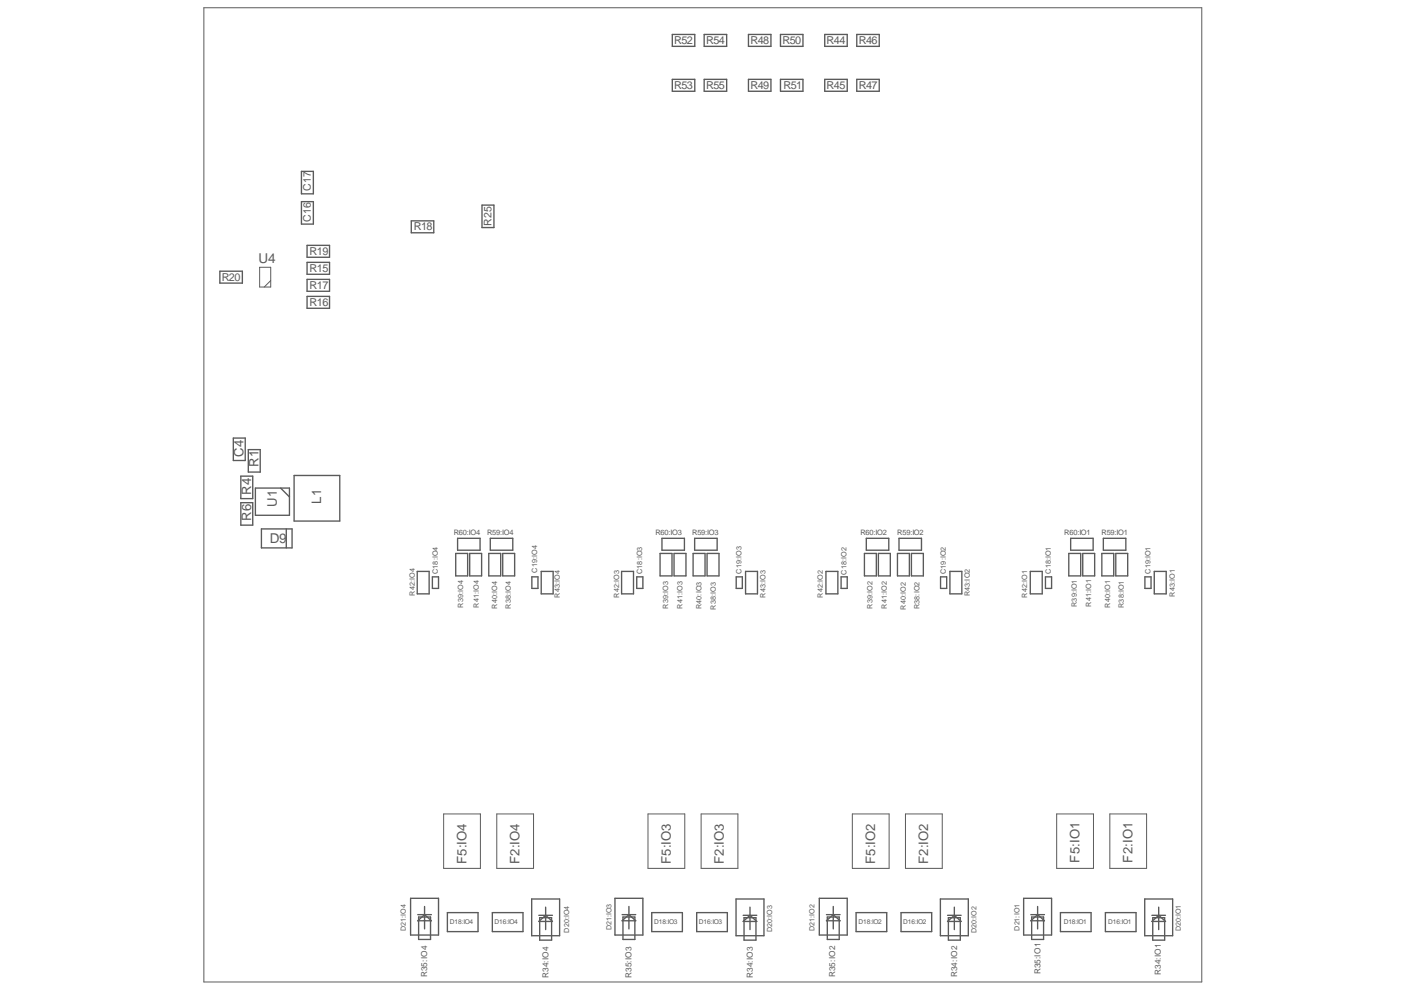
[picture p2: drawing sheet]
<svg xmlns="http://www.w3.org/2000/svg" width="297mm" height="210mm" viewBox="0 0 297 210" stroke-linecap="round" stroke-linejoin="round" font-family="sans-serif">
<path d="M43.1 1.6h211.2v206.2h-211.2zM54.9 56.6h2.4v4.1h-2.4zM57.3 59.4l-1.4 1.3M93.9 172.2h7.7v11.5h-7.7zM105.1 172.2h7.8v11.5h-7.8zM137.1 172.2h7.8v11.5h-7.8zM148.3 172.2h7.8v11.5h-7.8zM180.3 172.2h7.8v11.5h-7.8zM191.6 172.2h7.7v11.5h-7.7zM223.6 172.2h7.7v11.5h-7.7zM234.8 172.2h7.8v11.5h-7.8z" fill="none" stroke="#5a5a5a" stroke-width=".21"/>
<g fill="none" stroke="#5a5a5a" stroke-width=".29">
<path d="M142.2 7.3h4.8v2.5h-4.8zM142.2 16.8h4.8v2.5h-4.8zM149 7.3h4.7v2.5h-4.7zM149 16.8h4.7v2.5h-4.7zM158.3 7.3h4.8v2.5h-4.8zM158.3 16.8h4.8v2.5h-4.8zM165.1 7.3h4.8v2.5h-4.8zM165.1 16.8h4.8v2.5h-4.8zM174.5 7.3h4.7v2.5h-4.7zM174.5 16.8h4.7v2.5h-4.7zM181.3 7.3h4.7v2.5h-4.7zM181.3 16.8h4.7v2.5h-4.7z"/>
<path d="M63.8 36.3h2.5v4.7h-2.5zM46.5 57.4h4.8v2.5h-4.8zM63.8 42.7h2.5v4.7h-2.5zM65 51.9h4.7v2.5h-4.7zM65 55.5h4.7v2.5h-4.7zM65 59.1h4.7v2.5h-4.7zM87 46.7h4.8v2.6h-4.8zM102 43.4h2.5v4.8h-2.5zM65 62.7h4.7v2.5h-4.7zM49.4 92.7h2.5v4.7h-2.5zM52.5 95.1h2.6v4.8h-2.6zM50.9 100.8h2.6v4.7h-2.6z"/>
<path d="M50.9 106.4h2.6v4.7h-2.6zM54 103.3h7.2v5.7h-7.2zM55.3 111.9h6.5v4h-6.5zM59.4 103.3l1.8 1.8M60.6 111.9v4M62.2 100.6h9.7v9.7h-9.7zM96.4 117.1h2.5v4.8h-2.5zM96.8 113.9h4.8v2.5h-4.8zM99.4 117.1h2.5v4.8h-2.5zM103.4 117.1h2.5v4.8h-2.5zM103.7 113.9h4.8v2.5h-4.8zM106.4 117.1h2.5v4.8h-2.5z"/>
<path d="M139.7 117.1h2.5v4.8h-2.5zM140 113.9h4.8v2.5h-4.8zM142.6 117.1h2.5v4.8h-2.5zM146.6 117.1h2.6v4.8h-2.6zM147 113.9h4.7v2.5h-4.7zM149.6 117.1h2.5v4.8h-2.5zM182.9 117.1h2.5v4.8h-2.5zM183.3 113.9h4.7v2.5h-4.7zM185.8 117.1h2.6v4.8h-2.6zM189.9 117.1h2.5v4.8h-2.5zM190.2 113.9h4.8v2.5h-4.8zM192.8 117.1h2.5v4.8h-2.5z"/>
<path d="M226.1 117.1h2.5v4.8h-2.5zM226.5 113.9h4.8v2.5h-4.8zM229.1 117.1h2.5v4.8h-2.5zM233.1 117.1h2.5v4.8h-2.5zM233.4 113.9h4.8v2.5h-4.8zM236.1 117.1h2.5v4.8h-2.5zM88.3 120.9h2.5v4.8h-2.5zM91.5 122.1h1.3v2.4h-1.3zM112.5 122.1h1.3v2.4h-1.3zM114.5 120.9h2.5v4.8h-2.5zM131.5 120.9h2.5v4.8h-2.5zM134.7 122.1h1.3v2.4h-1.3z"/>
<path d="M155.8 122.1h1.3v2.4h-1.3zM157.7 120.9h2.6v4.8h-2.6zM174.7 120.9h2.6v4.8h-2.6zM177.9 122.1h1.3v2.4h-1.3zM199 122.1h1.3v2.4h-1.3zM201 120.9h2.5v4.8h-2.5zM218 120.9h2.5v4.8h-2.5zM221.2 122.1h1.3v2.4h-1.3zM242.2 122.1h1.3v2.4h-1.3zM244.2 120.9h2.5v4.8h-2.5zM86.9 190.1h5.9v7.8h-5.9zM88.4 194.8l1.4-1.3 1.5 1.3z"/>
<path d="M88.4 193.5h2.9M88.6 194h2.5v4.8h-2.5zM89.8 191.8v4.8M94.7 193.1h6.4v4h-6.4zM104.2 193.1h6.4v4h-6.4zM112.5 190.2h5.9v7.8h-5.9zM114 195l1.4-1.3 1.5 1.3zM114 193.7h2.9M114.2 194.2h2.5v4.7h-2.5zM115.4 191.9v4.8M130.1 190.1h5.9v7.8h-5.9zM131.6 194.8l1.5-1.3 1.4 1.3z"/>
<path d="M131.6 193.5h2.9M131.8 194h2.5v4.8h-2.5zM133.1 191.8v4.8M137.9 193.1h6.5v4h-6.5zM147.4 193.1h6.5v4h-6.5zM155.7 190.2h5.9v7.8h-5.9zM157.2 195l1.5-1.3 1.4 1.3zM157.2 193.7h2.9M157.4 194.2h2.5v4.7h-2.5zM158.7 191.9v4.8M173.3 190.1h5.9v7.8h-5.9zM174.8 194.8l1.5-1.3 1.4 1.3z"/>
<path d="M174.8 193.5h2.9M175 194h2.6v4.8h-2.6zM176.3 191.8v4.8M181.1 193.1h6.5v4h-6.5zM190.6 193.1h6.5v4h-6.5zM199 190.2h5.9v7.8h-5.9zM200.5 195l1.4-1.3 1.4 1.3zM200.5 193.7h2.8M200.6 194.2h2.6v4.7h-2.6zM201.9 191.9v4.8M216.6 190.1h5.9v7.8h-5.9zM218.1 194.8l1.4-1.3 1.5 1.3z"/>
<path d="M218.1 193.5h2.9M218.3 194h2.5v4.8h-2.5zM219.5 191.8v4.8M224.4 193.1h6.4v4h-6.4zM233.9 193.1h6.4v4h-6.4zM242.2 190.2h5.9v7.8h-5.9zM243.7 195l1.4-1.3 1.5 1.3zM243.7 193.7h2.9M243.9 194.2h2.5v4.7h-2.5zM245.1 191.9v4.8"/>
</g>
<g font-size="2.9" fill="#5a5a5a">
<text x="54.7" y="55.7">U4</text>
<text x="57.1" y="114.8">D9</text>
</g>
<g font-size="2.8" fill="#5a5a5a">
<text x="51.5" y="96.6" transform="rotate(-90 51.5 96.6)">C4</text>
<text x="54.7" y="98.7" transform="rotate(-90 54.7 98.7)">R1</text>
<text x="53.1" y="104.6" transform="rotate(-90 53.1 104.6)">R4</text>
<text x="58.6" y="107.3" transform="rotate(-90 58.6 107.3)">U1</text>
<text x="68" y="106.7" transform="rotate(-90 68 106.7)">L1</text>
<text x="53.1" y="110.3" transform="rotate(-90 53.1 110.3)">R6</text>
<text x="98.7" y="182.9" transform="rotate(-90 98.7 182.9)">F5:IO4</text>
<text x="109.9" y="182.9" transform="rotate(-90 109.9 182.9)">F2:IO4</text>
<text x="141.9" y="182.9" transform="rotate(-90 141.9 182.9)">F5:IO3</text>
<text x="153.1" y="182.9" transform="rotate(-90 153.1 182.9)">F2:IO3</text>
<text x="185.1" y="182.9" transform="rotate(-90 185.1 182.9)">F5:IO2</text>
<text x="196.4" y="182.9" transform="rotate(-90 196.4 182.9)">F2:IO2</text>
<text x="228.4" y="182.6" transform="rotate(-90 228.4 182.6)">F5:IO1</text>
<text x="239.6" y="182.6" transform="rotate(-90 239.6 182.6)">F2:IO1</text>
</g>
<g font-size="2.3" fill="#5a5a5a">
<text x="142.6" y="9.3">R52</text>
<text x="149.4" y="9.3">R54</text>
<text x="158.8" y="9.3">R48</text>
<text x="165.6" y="9.3">R50</text>
<text x="174.9" y="9.3">R44</text>
<text x="181.7" y="9.3">R46</text>
<text x="142.6" y="18.8">R53</text>
<text x="149.4" y="18.8">R55</text>
<text x="158.8" y="18.8">R49</text>
<text x="165.8" y="18.8">R51</text>
<text x="174.9" y="18.8">R45</text>
<text x="181.7" y="18.8">R47</text>
<text x="65.5" y="53.9">R19</text>
<text x="87.6" y="48.7">R18</text>
<text x="46.9" y="59.4">R20</text>
<text x="65.5" y="57.5">R15</text>
<text x="65.5" y="64.7">R16</text>
<text x="65.5" y="61.1">R17</text>
</g>
<g font-size="2.2" fill="#5a5a5a">
<text x="65.8" y="40.5" transform="rotate(-90 65.8 40.5)">C17</text>
<text x="65.8" y="46.9" transform="rotate(-90 65.8 46.9)">C16</text>
<text x="104" y="47.7" transform="rotate(-90 104 47.7)">R25</text>
</g>
<g font-size="1.7" fill="#5a5a5a">
<text x="90.4" y="206.8" transform="rotate(-90 90.4 206.8)">R35:IO4</text>
<text x="116" y="207" transform="rotate(-90 116 207)">R34:IO4</text>
<text x="133.6" y="207" transform="rotate(-90 133.6 207)">R35:IO3</text>
<text x="159.2" y="207" transform="rotate(-90 159.2 207)">R34:IO3</text>
<text x="176.7" y="206.8" transform="rotate(-90 176.7 206.8)">R35:IO2</text>
<text x="202.5" y="206.8" transform="rotate(-90 202.5 206.8)">R34:IO2</text>
<text x="220.1" y="206.2" transform="rotate(-90 220.1 206.2)">R35:IO1</text>
<text x="245.6" y="206.3" transform="rotate(-90 245.6 206.3)">R34:IO1</text>
</g>
<g font-size="1.6" fill="#5a5a5a">
<text x="96" y="113.3">R60:IO4</text>
<text x="103.1" y="113.3">R59:IO4</text>
<text x="138.7" y="113.1">R60:IO3</text>
<text x="146.4" y="113.1">R59:IO3</text>
<text x="182" y="113.1">R60:IO2</text>
<text x="189.8" y="113.1">R59:IO2</text>
<text x="225.1" y="113.1">R60:IO1</text>
<text x="233" y="113.1">R59:IO1</text>
</g>
<g font-size="1.5" fill="#5a5a5a">
<text x="92.6" y="121.5" transform="rotate(-90 92.6 121.5)">C18:IO4</text>
<text x="113.7" y="121.2" transform="rotate(-90 113.7 121.2)">C19:IO4</text>
<text x="135.9" y="121.5" transform="rotate(-90 135.9 121.5)">C18:IO3</text>
<text x="156.9" y="121.4" transform="rotate(-90 156.9 121.4)">C19:IO3</text>
<text x="179.1" y="121.6" transform="rotate(-90 179.1 121.6)">C18:IO2</text>
<text x="200.1" y="121.5" transform="rotate(-90 200.1 121.5)">C19:IO2</text>
<text x="222.3" y="121.5" transform="rotate(-90 222.3 121.5)">C18:IO1</text>
<text x="243.4" y="121.5" transform="rotate(-90 243.4 121.5)">C19:IO1</text>
<text x="87.7" y="126" transform="rotate(-90 87.7 126)">R42:IO4</text>
<text x="98" y="128.6" transform="rotate(-90 98 128.6)">R39:IO4</text>
<text x="101.3" y="128.5" transform="rotate(-90 101.3 128.5)">R41:IO4</text>
<text x="105.2" y="128.8" transform="rotate(-90 105.2 128.8)">R40:IO4</text>
<text x="108.1" y="128.8" transform="rotate(-90 108.1 128.8)">R38:IO4</text>
<text x="118.4" y="126.5" transform="rotate(-90 118.4 126.5)">R43:IO4</text>
<text x="131" y="126.5" transform="rotate(-90 131 126.5)">R42:IO3</text>
<text x="141.3" y="128.8" transform="rotate(-90 141.3 128.8)">R39:IO3</text>
<text x="144.4" y="128.8" transform="rotate(-90 144.4 128.8)">R41:IO3</text>
<text x="148.4" y="128.9" transform="rotate(-90 148.4 128.9)">R40:IO3</text>
<text x="151.4" y="129.1" transform="rotate(-90 151.4 129.1)">R38:IO3</text>
<text x="162" y="126.5" transform="rotate(-90 162 126.5)">R43:IO3</text>
<text x="174.1" y="126.5" transform="rotate(-90 174.1 126.5)">R42:IO2</text>
<text x="184.6" y="128.8" transform="rotate(-90 184.6 128.8)">R39:IO2</text>
<text x="187.6" y="128.8" transform="rotate(-90 187.6 128.8)">R41:IO2</text>
<text x="191.6" y="129.1" transform="rotate(-90 191.6 129.1)">R40:IO2</text>
<text x="194.5" y="128.9" transform="rotate(-90 194.5 128.9)">R38:IO2</text>
<text x="205.2" y="126.2" transform="rotate(-90 205.2 126.2)">R43:IO2</text>
<text x="217.3" y="126.4" transform="rotate(-90 217.3 126.4)">R42:IO1</text>
<text x="227.8" y="128.5" transform="rotate(-90 227.8 128.5)">R39:IO1</text>
<text x="230.8" y="128.4" transform="rotate(-90 230.8 128.4)">R41:IO1</text>
<text x="234.9" y="128.6" transform="rotate(-90 234.9 128.6)">R40:IO1</text>
<text x="237.8" y="128.7" transform="rotate(-90 237.8 128.7)">R38:IO1</text>
<text x="248.6" y="126.3" transform="rotate(-90 248.6 126.3)">R43:IO1</text>
<text x="85.9" y="197" transform="rotate(-90 85.9 197)">D21:IO4</text>
<text x="120.4" y="197.3" transform="rotate(-90 120.4 197.3)">D20:IO4</text>
<text x="129.4" y="196.9" transform="rotate(-90 129.4 196.9)">D21:IO3</text>
<text x="163.4" y="197.2" transform="rotate(-90 163.4 197.2)">D20:IO3</text>
<text x="172.3" y="197" transform="rotate(-90 172.3 197)">D21:IO2</text>
<text x="206.6" y="197.4" transform="rotate(-90 206.6 197.4)">D20:IO2</text>
<text x="215.7" y="196.9" transform="rotate(-90 215.7 196.9)">D21:IO1</text>
<text x="249.9" y="197.1" transform="rotate(-90 249.9 197.1)">D20:IO1</text>
</g>
<g font-size="1.4" fill="#5a5a5a">
<text x="95.2" y="195.5">D18:IO4</text>
<text x="104.6" y="195.5">D16:IO4</text>
<text x="138.4" y="195.5">D18:IO3</text>
<text x="147.9" y="195.5">D16:IO3</text>
<text x="181.7" y="195.5">D18:IO2</text>
<text x="191.1" y="195.5">D16:IO2</text>
<text x="225" y="195.5">D18:IO1</text>
<text x="234.5" y="195.5">D16:IO1</text>
</g>
</svg>
